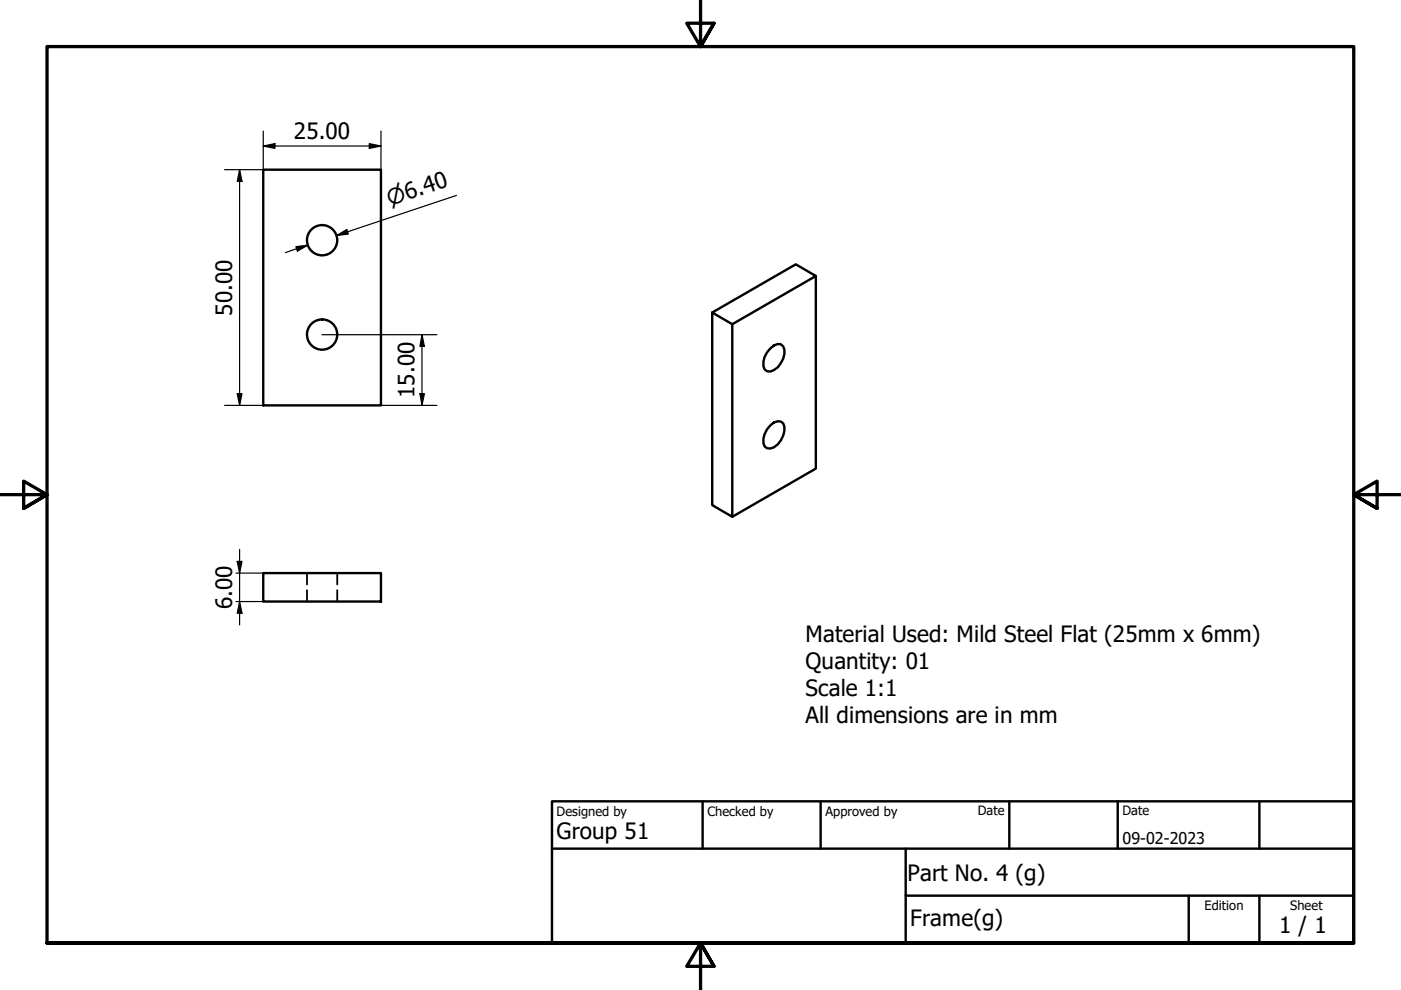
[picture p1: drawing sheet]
<svg xmlns="http://www.w3.org/2000/svg" width="297mm" height="210mm" viewBox="0 0 297 210" stroke-linecap="round" stroke-linejoin="round" font-family="sans-serif">
<!-- layer: Visible (ISO) -->
<g fill="none" stroke="#000" stroke-width=".51">
<path d="M55.8 36h25v50h-25zM173 58.5l-4.3-2.5-17.7 10.3 4.3 2.4 17.7-10.2v40.8l-17.7 10.3-4.3-2.5v-40.8M155.3 68.7v40.9M163.3 73.9l.8-.6 .8-.4 .6 .1a2.34 2.34 0 0 1 .6 3 4 4 0 0 1-2.8 2.8l-.7-.1a2.28 2.28 0 0 1-.5-3l.5-1zM163.3 90.2a1.79 1.79 0 0 1 2.8-.4 4.2 4.2 0 0 1-2.8 5.3l-.7-.1a2.23 2.23 0 0 1-.5-3l.5-1zM55.8 121.5h25v6h-25z"/>
<circle cx="68.3" cy="50.9" r="3.2"/>
<circle cx="68.3" cy="70.9" r="3.2"/>
</g>
<!-- layer: Hidden (ISO) -->
<path d="M65.1 121.5v2.4M65.1 125.1v2.4M71.5 121.5v2.4M71.5 125.1v2.4" fill="none" stroke="#000" stroke-width=".38"/>
<!-- layer: Border (ISO) -->
<path d="M148.5 -.1v10l-2.9-5h5.8l-2.9 5 2.9-5M0 104.9h10l-5-2.9v5.8l5-2.9-5 2.9M297 104.9h-10l5-2.9v5.8l-5-2.9 5 2.9M10 199.9v-190h277v190h-277h277M151.4 204.9l-2.9-5 2.9 5h-5.8l2.9-5v10" fill="none" stroke="#000" stroke-width=".7"/>
<!-- layer: Title (ISO) -->
<path d="M117 169.9h170v30h-170zM117 179.9h170M149 169.9v10M174 169.9v10M192 179.9v20M214 169.9v10M237 169.9v10M267 169.9v10M192 189.9h95M252 189.9v10M267 189.9v10" fill="none" stroke="#000" stroke-width=".51"/>
<!-- layer: Dimension (ISO) -->
<g fill="none" stroke="#000" stroke-width=".25">
<path d="M50.8 36l.5 2.5h-1zM50.8 36v50M55.8 31l2.5-.5v1zM55.8 27.8v8.2h-8.2M55.8 31h25M78.3 30.5l2.5 .5-2.5 .5zM80.8 27.8v8.2M62.7 52.3l2.6-.3-2.2 1.2zM65.3 52l-4.8 1.6M71.3 49.9l2.2-1.2 .4 .9zM96.8 41.4l-25.5 8.5 2.4-.8M68.3 71h24.3"/>
<path d="M89.5 71l.5 2.4h-1zM89.5 71v15M47.6 86h8.2M50.3 83.5h1l-.5 2.5zM80.8 86h11.8M89 83.5h1l-.5 2.5zM50.3 119h1l-.5 2.5zM50.8 116.5v16M50 121.5h5.8M50 127.5h5.8M50.8 127.5l.5 2.5h-1z"/>
</g>
<g fill="#000">
<path d="M50.8 36l.5 2.5h-1z" fill-rule="evenodd"/>
<path d="M55.8 31l2.5-.5v1z" fill-rule="evenodd"/>
<path d="M78.3 30.5l2.5 .5-2.5 .5z" fill-rule="evenodd"/>
<path d="M62.7 52.3l2.6-.3-2.2 1.2z" fill-rule="evenodd"/>
<path d="M71.3 49.9l2.2-1.2 .4 .9z" fill-rule="evenodd"/>
<path d="M89.5 71l.5 2.4h-1z" fill-rule="evenodd"/>
<path d="M50.3 83.5h1l-.5 2.5z" fill-rule="evenodd"/>
<path d="M89 83.5h1l-.5 2.5z" fill-rule="evenodd"/>
<path d="M50.3 119h1l-.5 2.5z" fill-rule="evenodd"/>
<path d="M50.8 127.5l.5 2.5h-1z" fill-rule="evenodd"/>
</g>
<g font-size="4.8">
<text x="62.3" y="29.4">25.00</text>
<text x="49.2" y="66.9" transform="rotate(-90 49.2 66.9)">50.00</text>
<text x="87.9" y="84.4" transform="rotate(-90 87.9 84.4)">15.00</text>
<text x="49.2" y="129.2" transform="rotate(-90 49.2 129.2)">6.00</text>
<text x="170.8" y="136.1">Material Used: Mild Steel Flat (25mm x 6mm)</text>
<text x="170.8" y="141.8">Quantity: 01</text>
<text x="170.8" y="147.6">Scale 1:1</text>
<text x="170.8" y="153.4">All dimensions are in mm</text>
<text x="118" y="178">Group 51</text>
<text x="192.4" y="186.8">Part No. 4 (g)</text>
<text x="193" y="196.3">Frame(g)</text>
<text x="271.2" y="197.8">1 / 1</text>
</g>
<text font-size="4.6" x="82.7" y="43.6" transform="rotate(-19 82.7 43.6)">⌀6.40</text>
<text font-size="3.4" x="238" y="178.9">09-02-2023</text>
<g font-size="2.7">
<text x="118" y="173">Designed by</text>
<text x="150" y="173">Checked by</text>
<text x="175" y="173">Approved by</text>
<text x="207.3" y="172.9">Date</text>
<text x="238" y="172.9">Date</text>
<text x="255.4" y="193">Edition</text>
<text x="273.6" y="193">Sheet</text>
</g>
</svg>
